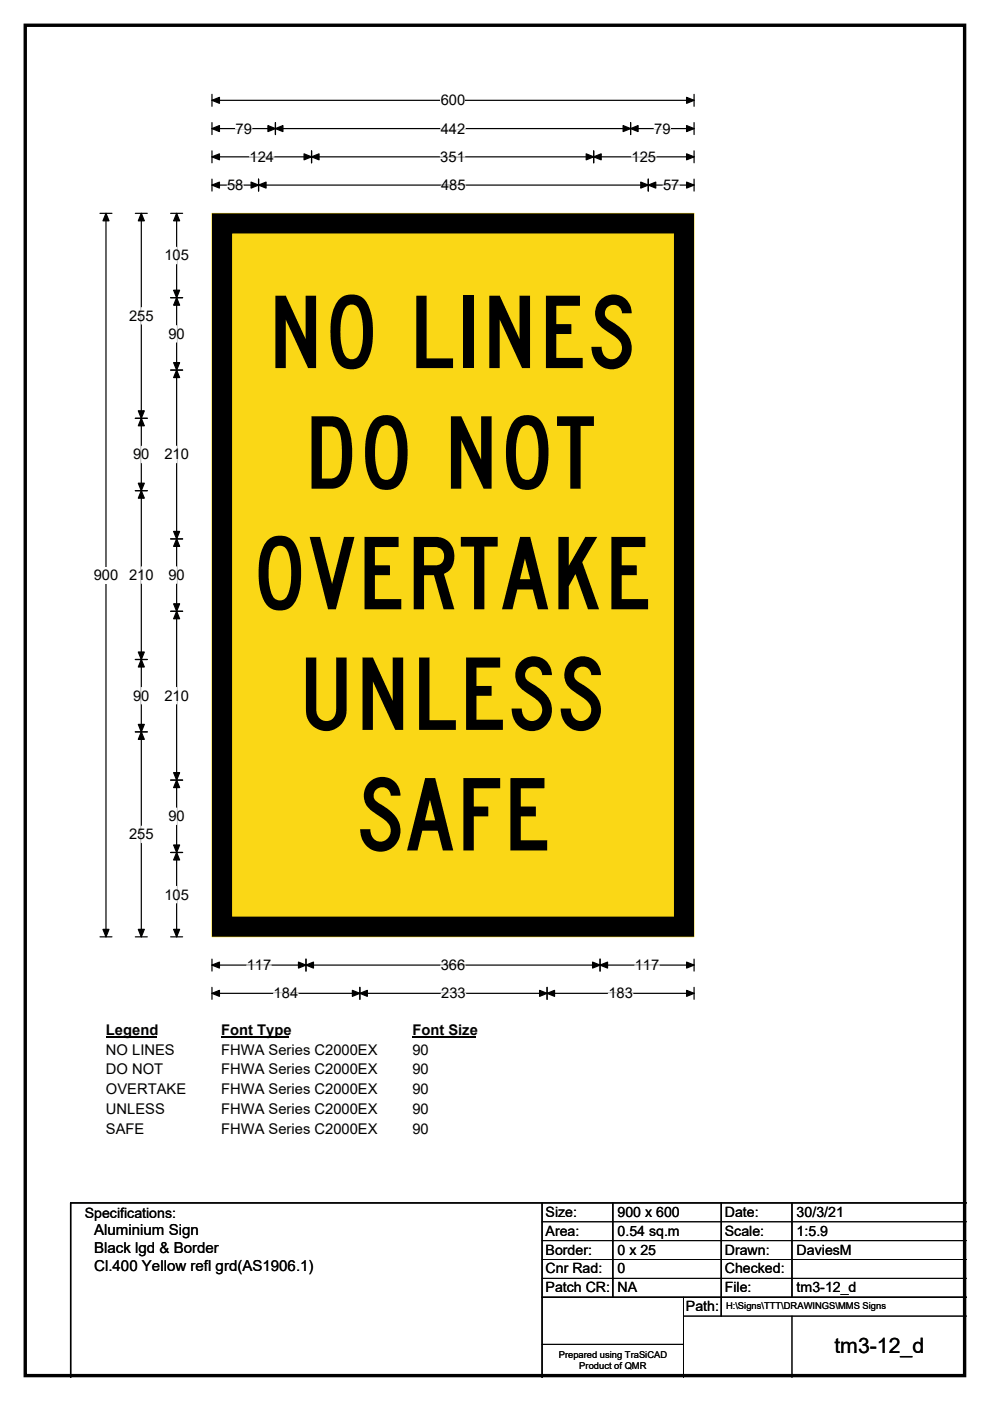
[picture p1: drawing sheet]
<svg xmlns="http://www.w3.org/2000/svg" width="210mm" height="297mm" viewBox="0 0 210 297" stroke-linecap="round" stroke-linejoin="round" font-family="sans-serif">
<path d="M5.4 5.4h199.2v286.3h-199.2z" fill="none" stroke="#000" stroke-width=".72"/>
<path d="M45 21.3h102.2M45 20v2.5M147.2 20v2.5" fill="none" stroke="#000" stroke-width=".25"/>
<path d="M45 21.3l1.5-.7v1.3zM145.6 20.6l1.6 .7-1.6 .6z" fill="#000" stroke="#000" stroke-width=".25"/>
<path d="M93.5 19.5h5.2v3.5h-5.2z" fill="#fff"/>
<g fill="none" stroke="#000" stroke-width=".25">
<path d="M45 27.3h102.2M45 26v2.5M45 32v2.5M45 38v2.5M45 33.3h102.2M45 39.2h102.2M54.8 38v2.5M58.4 26v2.5M66.1 32v2.5M125.9 32v2.5M133.8 26v2.5M137.5 38v2.5"/>
<path d="M147.2 32v2.5M147.2 26v2.5M147.2 38v2.5M21.2 45.2h2.5M22.5 45.2v153.4M21.2 198.6h2.5M45 203.3v2.6M45 209.3v2.6M45 204.6h102.2M45 210.6h102.2M64.9 203.3v2.6M76.3 209.3v2.6"/>
<path d="M116 209.3v2.6M127.3 203.3v2.6M147.2 203.3v2.6M147.2 209.3v2.6"/>
</g>
<g fill="#000" stroke="#000" stroke-width=".25">
<path d="M45 27.3l1.5-.7v1.3zM45 33.3l1.5-.7v1.3zM45 39.2l1.5-.6v1.3zM54.8 39.2l1.6-.6v1.3zM53.3 38.6l1.5 .6-1.5 .7zM58.4 27.3l1.6-.7v1.3zM56.8 26.6l1.6 .7-1.6 .6zM66.1 33.3l1.6-.7v1.3zM64.5 32.6l1.6 .7-1.6 .6zM124.3 32.6l1.6 .7-1.6 .6zM125.9 33.3l1.6-.7v1.3zM132.2 26.6l1.6 .7-1.6 .6z"/>
<path d="M133.8 27.3l1.5-.7v1.3zM135.9 38.6l1.6 .6-1.6 .7zM137.5 39.2l1.6-.6v1.3zM145.6 26.6l1.6 .7-1.6 .6zM145.6 32.6l1.6 .7-1.6 .6zM145.6 38.6l1.6 .6-1.6 .7zM22.5 45.2l.6 1.6h-1.3zM21.8 197h1.3l-.6 1.6zM45 204.6l1.5-.6v1.3zM45 210.6l1.5-.6v1.2zM64.9 204.6l1.6-.6v1.3zM63.3 204l1.6 .6-1.6 .7z"/>
<path d="M76.3 210.6l1.6-.6v1.2zM74.7 210l1.6 .6-1.6 .6zM114.4 210l1.6 .6-1.6 .6zM116 210.6l1.6-.6v1.2zM125.7 204l1.6 .6-1.6 .7zM127.3 204.6l1.6-.6v1.3zM145.6 204l1.6 .6-1.6 .7zM145.6 210l1.6 .6-1.6 .6z"/>
</g>
<g fill="none" stroke="#fff" stroke-width=".25">
<path d="M48.2 39.2h3.4M50 27.3h3.4M52.9 33.3h5.2M93.4 33.3h5.2M93.5 27.3h5.2M93.6 39.2h5.2M134 33.3h5.2M138.7 27.3h3.5M140.6 39.2h3.5M52.3 204.6h5.2M58 210.6h5.2M93.5 204.6h5.2"/>
<path d="M93.6 210.6h5.2M129 210.6h5.2M134.6 204.6h5.2"/>
</g>
<path d="M19.9 120.2h5.2v3.5h-5.2z" fill="#fff"/>
<g fill="none" stroke="#000" stroke-width=".25">
<path d="M28.7 45.2h2.5M30 45.2v153.4M36.2 45.2h2.5M37.5 45.2v153.4M36.2 63.1h2.5M36.2 78.5h2.5M28.7 88.7h2.5M28.7 104h2.5M36.2 114.3h2.5M28.7 139.8h2.5M36.2 129.6h2.5M28.7 155.2h2.5"/>
<path d="M36.2 165.4h2.5M28.7 198.6h2.5M36.2 198.6h2.5M36.2 180.7h2.5"/>
</g>
<g fill="#000" stroke="#000" stroke-width=".25">
<path d="M30 45.2l.6 1.6h-1.3zM37.5 45.2l.6 1.6h-1.3zM37.5 63.1l.6 1.6h-1.3zM36.8 76.9h1.3l-.6 1.6zM36.8 61.5h1.3l-.6 1.6zM37.5 78.5l.6 1.6h-1.3zM30 88.7l.6 1.6h-1.3zM29.3 87.1h1.3l-.6 1.6zM29.3 102.4h1.3l-.6 1.6zM30 104l.6 1.6h-1.3zM36.8 112.7h1.3l-.6 1.6zM37.5 114.3l.6 1.5h-1.3z"/>
<path d="M29.3 138.2h1.3l-.6 1.6zM30 139.8l.6 1.6h-1.3zM36.8 128h1.3l-.6 1.6zM37.5 129.6l.6 1.6h-1.3zM29.3 153.6h1.3l-.6 1.6zM30 155.2l.6 1.6h-1.3zM36.8 163.8h1.3l-.6 1.6zM37.5 165.4l.6 1.6h-1.3zM29.3 197h1.3l-.6 1.6zM36.8 179.2h1.3l-.6 1.5zM37.5 180.7l.6 1.6h-1.3zM36.8 197h1.3l-.6 1.6z"/>
</g>
<path d="M37.5 52.4v3.5M30 65.2v3.5M37.5 69v3.5M30 94.6v3.5M37.5 94.6v3.5M30 120.2v3.5M37.5 120.2v3.5M30 145.8v3.4M37.5 145.8v3.4M30 175.2v3.4M37.5 171.3v3.5M37.5 187.9v3.5" fill="none" stroke="#fff" stroke-width=".25"/>
<path d="M22.5 216.6h10.7v3.5h-10.7z" fill="#fff"/>
<path d="M22.5 219.9h10.7" fill="none" stroke="#000" stroke-width=".32"/>
<path d="M46.9 216.6h14.4v3.5h-14.4z" fill="#fff"/>
<path d="M46.9 219.9h14.4" fill="none" stroke="#000" stroke-width=".32"/>
<path d="M87.5 216.6h13.4v3.5h-13.4z" fill="#fff"/>
<path d="M87.5 219.9h13.4" fill="none" stroke="#000" stroke-width=".32"/>
<g fill="#fff">
<path d="M22.5 220.8h14.5v3.5h-14.5z"/>
<path d="M46.9 220.8h33.1v3.5h-33.1z"/>
<path d="M87.5 220.8h3.4v3.5h-3.4z"/>
<path d="M22.5 225h12.1v3.5h-12.1z"/>
<path d="M46.9 225h33.1v3.5h-33.1z"/>
<path d="M87.5 225h3.4v3.5h-3.4z"/>
<path d="M22.5 229.2h16.9v3.5h-16.9z"/>
<path d="M46.9 229.2h33.1v3.5h-33.1z"/>
<path d="M87.5 229.2h3.4v3.5h-3.4z"/>
<path d="M22.5 233.4h12.4v3.5h-12.4z"/>
<path d="M46.9 233.4h33.1v3.5h-33.1z"/>
<path d="M87.5 233.4h3.4v3.5h-3.4z"/>
<path d="M22.5 237.6h8.1v3.4h-8.1z"/>
<path d="M46.9 237.6h33.1v3.4h-33.1z"/>
<path d="M87.5 237.6h3.4v3.4h-3.4z"/>
</g>
<path d="M45 45.3h102.2v153.3h-102.2z" fill="#fad716"/>
<path d="M45 45.2h102.2v153.4h-102.2z" fill="none" stroke="#fad716" stroke-width=".21"/>
<path d="M47.1 47.4h98v149.1h-98z" fill="none" stroke="#000" stroke-width="4.3"/>
<path d="M115 255v37M130 255v20M153 255v24M168 255v20M205 255h-190v37M115 275h90" fill="none" stroke="#000" stroke-width=".3"/>
<path d="M115 259h90M115 263h90M115 267h90M115 271h90M145 279h60M145 275v17M168 279v13M115 285h30" fill="none" stroke="#000" stroke-width=".21"/>
<g font-size="21.3">
<text x="56.7" y="78">NO LINES</text>
<text x="64.4" y="103.6">DO NOT</text>
<text x="53.5" y="129.2">OVERTAKE</text>
<text x="63.2" y="154.7">UNLESS</text>
<text x="75.5" y="180.3">SAFE</text>
</g>
<text font-size="4.5" x="177" y="286.9">tm3-12_d</text>
<g font-size="3.2">
<text x="20" y="261.9">Aluminium Sign</text>
<text x="20" y="265.7">Black lgd &amp; Border</text>
<text x="20" y="269.6">Cl.400 Yellow refl grd(AS1906.1)</text>
</g>
<g font-size="3.1">
<text x="93.5" y="22.3">600</text>
<text x="50" y="28.3">79</text>
<text x="93.5" y="28.3">442</text>
<text x="138.7" y="28.3">79</text>
<text x="52.9" y="34.3">124</text>
<text x="93.4" y="34.3">351</text>
<text x="134" y="34.3">125</text>
<text x="48.2" y="40.3">58</text>
<text x="93.6" y="40.3">485</text>
<text x="140.6" y="40.3">57</text>
<text x="34.9" y="55.2">105</text>
<text x="27.4" y="68">255</text>
<text x="35.7" y="71.8">90</text>
<text x="28.2" y="97.4">90</text>
<text x="34.9" y="97.4">210</text>
<text x="19.9" y="123">900</text>
<text x="27.4" y="123">210</text>
<text x="35.7" y="123">90</text>
<text x="28.2" y="148.5">90</text>
<text x="34.9" y="148.5">210</text>
<text x="27.4" y="177.9">255</text>
<text x="35.7" y="174.1">90</text>
<text x="34.9" y="190.7">105</text>
<text x="52.3" y="205.7">117</text>
<text x="93.5" y="205.7">366</text>
<text x="134.6" y="205.7">117</text>
<text x="58" y="211.7">184</text>
<text x="93.6" y="211.7">233</text>
<text x="129" y="211.7">183</text>
<text x="22.5" y="219.4">Legend</text>
<text x="46.9" y="219.4">Font Type</text>
<text x="87.5" y="219.4">Font Size</text>
<text x="22.5" y="223.6">NO LINES</text>
<text x="22.5" y="227.8">DO NOT</text>
<text x="46.9" y="223.6">FHWA Series C2000EX</text>
<text x="46.9" y="227.8">FHWA Series C2000EX</text>
<text x="87.5" y="223.6">90</text>
<text x="87.5" y="227.8">90</text>
<text x="22.5" y="232">OVERTAKE</text>
<text x="46.9" y="232">FHWA Series C2000EX</text>
<text x="87.5" y="232">90</text>
<text x="22.5" y="236.2">UNLESS</text>
<text x="46.9" y="236.2">FHWA Series C2000EX</text>
<text x="87.5" y="236.2">90</text>
<text x="22.5" y="240.3">SAFE</text>
<text x="46.9" y="240.3">FHWA Series C2000EX</text>
<text x="87.5" y="240.3">90</text>
</g>
<g font-size="3">
<text x="115.7" y="258">Size:</text>
<text x="131" y="258">900 x 600</text>
<text x="153.7" y="258">Date:</text>
<text x="169" y="258">30/3/21</text>
<text x="18" y="258.2">Specifications:</text>
<text x="115.7" y="262">Area:</text>
<text x="131" y="262">0.54 sq.m</text>
<text x="153.7" y="262">Scale:</text>
<text x="169" y="262">1:5.9</text>
<text x="115.7" y="266">Border:</text>
<text x="115.7" y="270">Cnr Rad:</text>
<text x="131" y="266">0 x 25</text>
<text x="131" y="270">0</text>
<text x="153.7" y="266">Drawn:</text>
<text x="153.7" y="270">Checked:</text>
<text x="169" y="266">DaviesM</text>
<text x="115.7" y="274">Patch CR:</text>
<text x="131" y="274">NA</text>
<text x="153.7" y="274">File:</text>
<text x="169" y="274">tm3-12_d</text>
<text x="145.5" y="278">Path:</text>
</g>
<g font-size="2">
<text x="154" y="277.6">H:\Signs\TTT\DRAWINGS\MMS Signs</text>
<text x="118.5" y="287.8">Prepared using TraSiCAD</text>
<text x="122.9" y="290.2">Product of QMR</text>
</g>
</svg>
